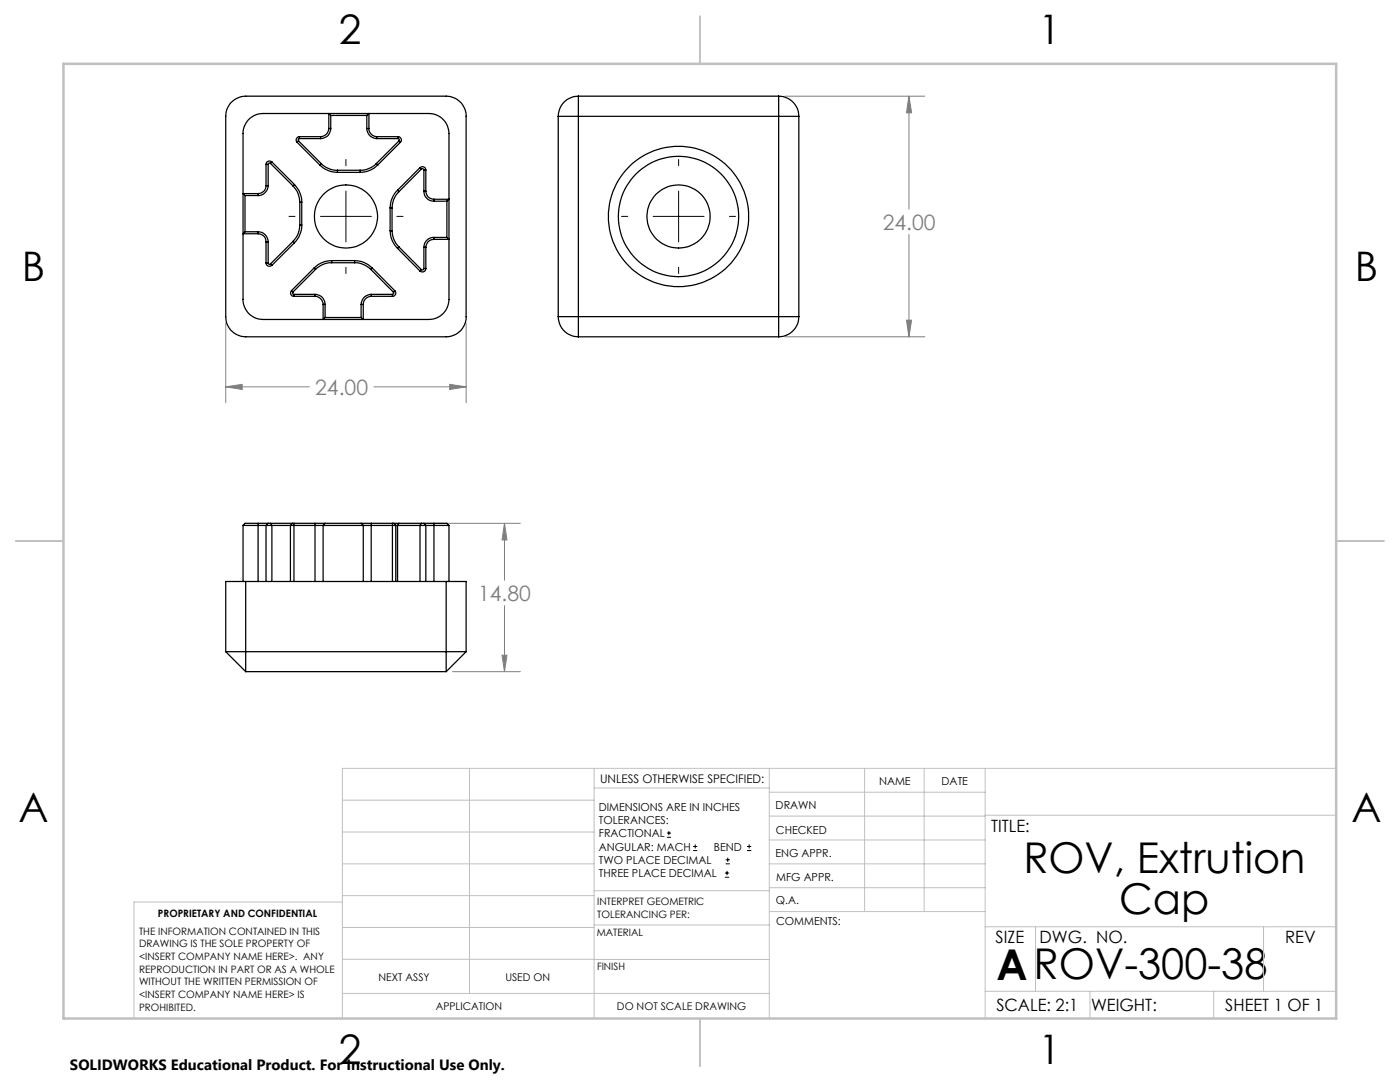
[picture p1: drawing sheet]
<svg xmlns="http://www.w3.org/2000/svg" width="279mm" height="216mm" viewBox="0 0 279 216" stroke-linecap="round" stroke-linejoin="round" font-family="sans-serif">
<g fill="none" stroke="#000" stroke-width=".2">
<path d="M69 31.8v1.3M69 38.1v10.2M135.4 31.8v1.3M135.4 38.1v10.2M57.7 43.2h1.2M64 43.2h10.1M69 53.3v1.3M79.2 43.2h1.2M124 43.2h1.3M130.4 43.2h10.1M135.4 53.3v1.3M145.6 43.2h1.2"/>
<path d="M133.1 167.1h.8M133.1 166.2h.8M133.5 165.8v.9M138.3 169.7h.8M138.3 168.9h.8M138.7 168.5v.8M144.7 175h.8M144.7 174.2h.8M144.8 172.4h.9M144.8 171.6h.9M145.1 173.8v.8M145.2 171.1v.9"/>
<path d="M149.1 169.7h.8M149.1 168.9h.8M149.5 168.5v.8"/>
</g>
<g fill="none" stroke="#808080" stroke-width=".2">
<path d="M156.7 19.2h27.9M181.4 19.2l.5 3.3h-1zM181.4 19.2v22.5M181.4 46.8v20.4M45 77.2l3.3-.5v1zM45 64.5v15.9M45 77.2h16.7M74.6 77.2h18.4M89.7 76.7l3.3 .5-3.3 .5zM93 64.5v15.9M156.7 67.2h27.9M180.9 63.9h1l-.5 3.3z"/>
<path d="M85.4 104.4h18.5M100.7 104.4l.5 3.3h-1zM100.7 104.4v11.4M90.3 134h13.6M100.2 130.7h1l-.5 3.3zM100.7 120.8v13.2"/>
</g>
<g fill="none" stroke="#c0c0c0" stroke-width=".2">
<path d="M68.3 159.7h50.3M93.7 153.3v44.9M118.6 153.3v49.9M118.6 157.2h34.9M153.5 153.3v49.9M153.5 158.1h43.1M172.5 153.3v28.6M184.4 153.3v28.6M196.6 153.3v49.9M266.7 153.3h-198.4v49.9M68.3 178.7h50.3M68.3 172.4h50.3"/>
<path d="M68.3 166h50.3M68.3 180h-41.6v23.2M118.6 177.7h35M153.5 167.6h43.1M153.5 162.8h43.1M153.5 172.4h43.1M153.5 177.1h43.1M196.6 162.7h70.1M68.3 198.2h85.2M68.3 191.4l85.2 .1M68.3 185.1h50.3M118.6 184.6h35"/>
<path d="M153.6 181.9h43M196.6 197.8h70.1M196.6 184.9h70.1M206.7 184.9v12.9M217.5 197.8v5.4M242.2 197.8v5.4M252.2 184.9v12.9"/>
</g>
<path d="M139.7 3.2v9.5M3.1 107.9h9.6M266.7 107.9h9.5M139.7 203.2v9.6" fill="none" stroke="#c0c0c0" stroke-width=".25"/>
<path d="M12.7 12.7h254v190.5h-254z" fill="none" stroke="#c0c0c0" stroke-width=".5"/>
<path d="M100.7 104.4l.5 3.3h-1zM100.2 130.7h1l-.5 3.3zM89.7 76.7l3.3 .5-3.3 .5zM45 77.2l3.3-.5v1zM180.9 63.9h1l-.5 3.3zM181.4 19.2l.5 3.3h-1z" fill="#808080"/>
<g fill="none" stroke="#000" stroke-width=".25">
<path d="M115.4 19.2a4 4 0 0 0-4 4M115.4 19.2h40M115.4 19.2v48M155.4 19.2a4 4 0 0 1 4 4M155.4 19.2v48M46 20.5l1.2-.9 .9-.3 .9-.1h40a4 4 0 0 1 4 4v40a4 4 0 0 1-4 4h-40a4 4 0 0 1-4-4v-40l.3-1.4zM48.9 39h2.6M48.9 39v7.2M49.5 24l.7-.6 .9-.5 1.4-.3h33.1a4 4 0 0 1 4 4v33.2a4 4 0 0 1-4 3.9h-33.1a4 4 0 0 1-4-3.9v-33.6l.3-1zM51.5 38.6v.4M51.5 38.6h-3l.4 .4M53.1 37a1.57 1.57 0 0 1-1.6 1.6"/>
<path d="M53.1 32.8v4.2M53.1 32.8h.4M53.1 37h.4M53.5 37a2.04 2.04 0 0 1-2 2M53.5 32.8v4.2M54 32.6a.28 .28 0 0 0-.3 0 .28 .28 0 0 0-.2 .2M54 32.6l4.5 4.5M54.3 32.3a.69 .69 0 0 0-.8-.1 .69 .69 0 0 0-.4 .6M54.3 32.3l-.3 .3M54.3 32.3l4.5 4.5M58.5 37.1a4.8 4.8 0 0 1 1.3 3.3M58.8 36.8a5.2 5.2 0 0 1 1.4 3.6"/>
<path d="M58.8 36.8l-.3 .3M59.3 28.4l4.5 4.5M59.6 28.1l4.5 4.5M59.6 28.1l-.3 .3M59.8 27.7a.26 .26 0 0 0-.3 .1 .26 .26 0 0 0 .1 .3M59.8 27.3a.66 .66 0 0 0-.6 .4 .66 .66 0 0 0 .1 .7M59.8 27.7h4.2M59.8 27.3h4.2M59.8 27.3v.4M63.8 32.9a5 5 0 0 0 3.5 1.5M64 27.3v.4M64.1 32.6a4.6 4.6 0 0 0 3.2 1.4"/>
<path d="M64.1 32.6l-.3 .3M65.6 25.6a1.69 1.69 0 0 1-1.6 1.7M65.6 25.6h.4M66 25.6a1.97 1.97 0 0 1-2 2.1M66 23l-.4-.4v3M66 23v2.6M66 23h7.2M67.3 34h4.6M67.3 34v.4M67.3 34.4h4.6M71.9 34v.4M73.2 25.6a2.03 2.03 0 0 0 2 2.1"/>
<path d="M73.2 25.6h.4M73.2 23l.4-.4v3M73.2 23v2.6M73.6 25.6a1.63 1.63 0 0 0 1.6 1.7M75.1 32.6a4.6 4.6 0 0 1-3.2 1.4M75.1 32.6l.3 .3M75.2 27.7h4.2M75.2 27.3v.4M75.2 27.3h4.2M75.4 32.9a5 5 0 0 1-3.5 1.5M79.3 38a5 5 0 0 0-1.4 3.5M79.3 38l.3 .2"/>
<path d="M79.4 27.7a.26 .26 0 0 1 .3 .1 .26 .26 0 0 1-.1 .3M79.4 27.3a.66 .66 0 0 1 .7 .4 .66 .66 0 0 1-.2 .7M79.4 27.3v.4M79.6 38.2a4.5 4.5 0 0 0-1.4 3.3M79.6 28.1l-4.5 4.5M79.6 28.1l.3 .3M79.9 28.4l-4.5 4.5M83.8 33.4a.69 .69 0 0 1 .8-.1 .69 .69 0 0 1 .4 .6M83.8 33.4l.3 .3M83.8 33.4l-4.5 4.6M84.1 33.7a.31 .31 0 0 1 .5 .2M84.1 33.7l-4.5 4.5"/>
<path d="M84.6 38.1a1.97 1.97 0 0 0 2 2M84.6 33.9h.4M84.6 33.9v4.2M84.6 38.1h.4M85 38.1a1.57 1.57 0 0 0 1.6 1.7M85 33.9v4.2M86.6 39.8v.3M86.6 39.8h3l-.4 .3M111.4 23.2v40M111.4 23.2h48M159.4 23.2v40M48.9 46.2h2.6"/>
<path d="M48.9 46.2l-.4 .4h3M51.5 46.2a2.02 2.02 0 0 1 2 2.1M51.5 46.6a1.57 1.57 0 0 1 1.6 1.7M51.5 46.2v.4M53.1 52.5a.69 .69 0 0 0 .4 .6 .69 .69 0 0 0 .8-.1M53.1 48.3v4.2M53.1 48.3h.4M53.1 52.5h.4M53.5 52.5a.28 .28 0 0 0 .2 .2 .28 .28 0 0 0 .3 0M53.5 48.3v4.2M54 52.7l.3 .3M58.2 58a.66 .66 0 0 0-.2 .7 .66 .66 0 0 0 .7 .4"/>
<path d="M58.2 58l.3 .3M58.5 58.3a.27 .27 0 0 0-.1 .3 .27 .27 0 0 0 .3 .1M58.5 48.2l-4.5 4.5M58.5 48.2l.3 .2M58.7 58.7v.4M58.7 58.7h4.2M58.7 59.1h4.2M58.8 48.4l-4.5 4.6M59.8 44.9a4.6 4.6 0 0 1-1.3 3.3M59.8 40.4v4.5M59.8 40.4h.4M59.8 44.9h.4"/>
<path d="M60.2 44.9a5.2 5.2 0 0 1-1.4 3.5M60.2 40.4v4.5M62.7 53.5l.3 .3M62.7 53.5l-4.5 4.5M62.9 58.7a1.97 1.97 0 0 1 2 2M62.9 59.1a1.69 1.69 0 0 1 1.6 1.6M62.9 58.7v.4M63 53.8l-4.5 4.5M66.2 52.4a4.6 4.6 0 0 0-3.2 1.4M66.2 52a5 5 0 0 0-3.5 1.5M66.2 52.4h4.6M66.2 52h4.6"/>
<path d="M66.2 52v.4M70.8 52.4a4.8 4.8 0 0 1 3.2 1.4M70.8 52a5 5 0 0 1 3.5 1.5M70.8 52v.4M74 53.8l4.5 4.5M74.1 58.7a2.02 2.02 0 0 0-2 2M74.1 59.1a1.63 1.63 0 0 0-1.6 1.6M74.1 58.7v.4M74.1 58.7h4.2M74.1 59.1h4.2M74.3 53.5l-.3 .3M74.3 53.5l4.5 4.5"/>
<path d="M77.9 46a5 5 0 0 0 1.4 3.6M77.9 41.5h.3M77.9 41.5v4.5M77.9 46h.3M78.2 46a4.6 4.6 0 0 0 1.4 3.3M78.2 41.5v4.5M78.3 58.7v.4M78.5 58.3a.26 .26 0 0 1 .1 .3 .26 .26 0 0 1-.3 .1M78.8 58a.64 .64 0 0 1 .2 .7 .64 .64 0 0 1-.7 .4M78.8 58l-.3 .3M79.3 49.6l4.5 4.5M79.6 49.3l4.5 4.5"/>
<path d="M79.6 49.3l-.3 .3M84.1 53.8l-.3 .3M84.6 53.6a.31 .31 0 0 1-.5 .2M84.6 49.4v4.2M84.6 49.4h.4M84.6 53.6h.4M85 53.6a.69 .69 0 0 1-.4 .6 .69 .69 0 0 1-.8-.1M85 49.4v4.2M86.6 47.4a1.97 1.97 0 0 0-2 2M86.6 47.8a1.57 1.57 0 0 0-1.6 1.6M86.6 47.4v.4M86.6 47.4h2.6"/>
<path d="M86.6 40.1h2.6M89.2 40.1v7.3M89.2 47.4l.4 .4h-3M64.5 60.7v3l.4-.3M64.5 60.7h.4M64.9 60.7v2.7M64.9 63.4h7.2M72.1 60.7v2.7M72.1 60.7h.4M72.5 60.7v3l-.4-.3M111.4 63.2a4 4 0 0 0 4 4M111.4 63.2h48"/>
<path d="M115.4 67.2h40M159.4 63.2a4 4 0 0 1-4 4M48.5 104.8h4.6M48.5 104.8v11.2M49 116h-4v14M49 116h40M49 116v18M51.5 104.4h2M51.5 104.4h-2.6l-.4 .4M51.5 104.4v11.6M53.1 104.8h1.2M53.1 104.8v11.2"/>
<path d="M53.5 104.4h.5M53.5 104.4l-.4 .4M54 104.4h4.4M54 104.4l.3 .4M54.3 104.8h3.7M54.3 104.8v11.2M58 104.8h6.5M58 104.8v11.2M58.4 104.4h.3M58.4 104.4l-.4 .4M58.7 104.4h4.2M58.7 104.4v11.6"/>
<path d="M62.9 104.4h2M62.9 104.4v11.6M64.5 104.8h8M64.5 104.8v11.2M64.9 104.4h7.2M64.9 104.4l-.4 .4M72.1 104.4h2M72.1 104.4l.4 .4M72.5 104.8h6.5M72.5 104.8v11.2M74.1 104.4h4.2M74.1 104.4v11.6"/>
<path d="M78.3 104.4h.3M78.3 104.4v11.6M78.6 104.4h1M78.6 104.4l.4 .4M79 104.8v11.2M79 104.8h4.8M79.6 104.4h4.5M79.6 104.4l-.3 .4v11.2M83.8 104.8h1.2M83.8 104.8v11.2M84.1 104.4h.5M84.1 104.4l-.3 .4"/>
<path d="M84.6 104.4h2M84.6 104.4l.4 .4M85 104.8h4.6M85 104.8v11.2M86.6 104.4h2.6l.4 .4M86.6 104.4v11.6M89 116h4v14M89 116v18M89.6 104.8v11.2M45 130h48M45 130l4 4M49 134h40"/>
<path d="M93 130l-4 4"/>
<circle cx="69" cy="43.2" r="6.3"/>
<circle cx="135.4" cy="43.2" r="14"/>
<circle cx="135.4" cy="43.2" r="12"/>
<circle cx="135.4" cy="43.2" r="6.3"/>
</g>
<g font-size="8.5">
<text x="204.2" y="174.2">ROV, Extrution</text>
<text x="223.4" y="182.3">Cap</text>
<text x="198.9" y="195.5">AROV-300-38</text>
</g>
<g font-size="8.1">
<text x="67.6" y="8.9">2</text>
<text x="207.3" y="8.9">1</text>
<text x="4.4" y="56.2">B</text>
<text x="270.4" y="56.2">B</text>
<text x="3.7" y="164.1">A</text>
<text x="269.7" y="164.1">A</text>
<text x="67.6" y="212.4">2</text>
<text x="207.3" y="212.4">1</text>
</g>
<g font-size="4.2" fill="#808080">
<text x="176.2" y="45.8">24.00</text>
<text x="62.9" y="78.8">24.00</text>
<text x="95.4" y="119.9">14.80</text>
</g>
<g font-size="3.4">
<text x="197.8" y="166">TITLE:</text>
<text x="198.7" y="188.1">SIZE</text>
<text x="207.5" y="188.1">DWG. NO.</text>
<text x="256.5" y="188.2">REV</text>
<text x="198.8" y="201.7">SCALE: 2:1</text>
<text x="217.7" y="201.8">WEIGHT:</text>
<text x="244.5" y="201.7">SHEET 1 OF 1</text>
</g>
<text font-size="3" x="14" y="213.5">SOLIDWORKS Educational Product. For Instructional Use Only.</text>
<text font-size="2.4" x="119.8" y="156.2">UNLESS OTHERWISE SPECIFIED:</text>
<g font-size="2.2">
<text x="119.5" y="161.8">DIMENSIONS ARE IN INCHES</text>
<text x="154.8" y="161.4">DRAWN</text>
<text x="175.4" y="156.6">NAME</text>
<text x="187.9" y="156.7">DATE</text>
<text x="119.5" y="164.4">TOLERANCES:</text>
<text x="119.5" y="167.1">FRACTIONAL</text>
<text x="154.9" y="166.3">CHECKED</text>
<text x="119.5" y="169.7">ANGULAR: MACH</text>
<text x="119.5" y="172.4">TWO PLACE DECIMAL</text>
<text x="142.5" y="169.7">BEND</text>
<text x="154.8" y="171">ENG APPR.</text>
<text x="119.5" y="175">THREE PLACE DECIMAL</text>
<text x="154.9" y="175.7">MFG APPR.</text>
<text x="154.9" y="180.4">Q.A.</text>
<text x="154.9" y="184.6">COMMENTS:</text>
</g>
<g font-size="2.1">
<text x="75.5" y="195.7">NEXT ASSY</text>
<text x="100.9" y="195.7">USED ON</text>
<text x="86.9" y="201.5">APPLICATION</text>
<text x="123.1" y="201.6">DO NOT SCALE DRAWING</text>
</g>
<g font-size="2">
<text x="31.5" y="182.9">PROPRIETARY AND CONFIDENTIAL</text>
<text x="119.2" y="180.6">INTERPRET GEOMETRIC</text>
<text x="119.2" y="183.1">TOLERANCING PER:</text>
<text x="27.8" y="186.5">THE INFORMATION CONTAINED IN THIS</text>
<text x="27.8" y="189">DRAWING IS THE SOLE PROPERTY OF</text>
<text x="27.8" y="191.6">&lt;INSERT COMPANY NAME HERE&gt;. ANY</text>
<text x="119.1" y="186.7">MATERIAL</text>
<text x="27.8" y="194.1">REPRODUCTION IN PART OR AS A WHOLE</text>
<text x="27.8" y="196.6">WITHOUT THE WRITTEN PERMISSION OF</text>
<text x="119.1" y="193.5">FINISH</text>
<text x="27.8" y="199.1">&lt;INSERT COMPANY NAME HERE&gt; IS</text>
<text x="27.8" y="201.7">PROHIBITED.</text>
</g>
</svg>
